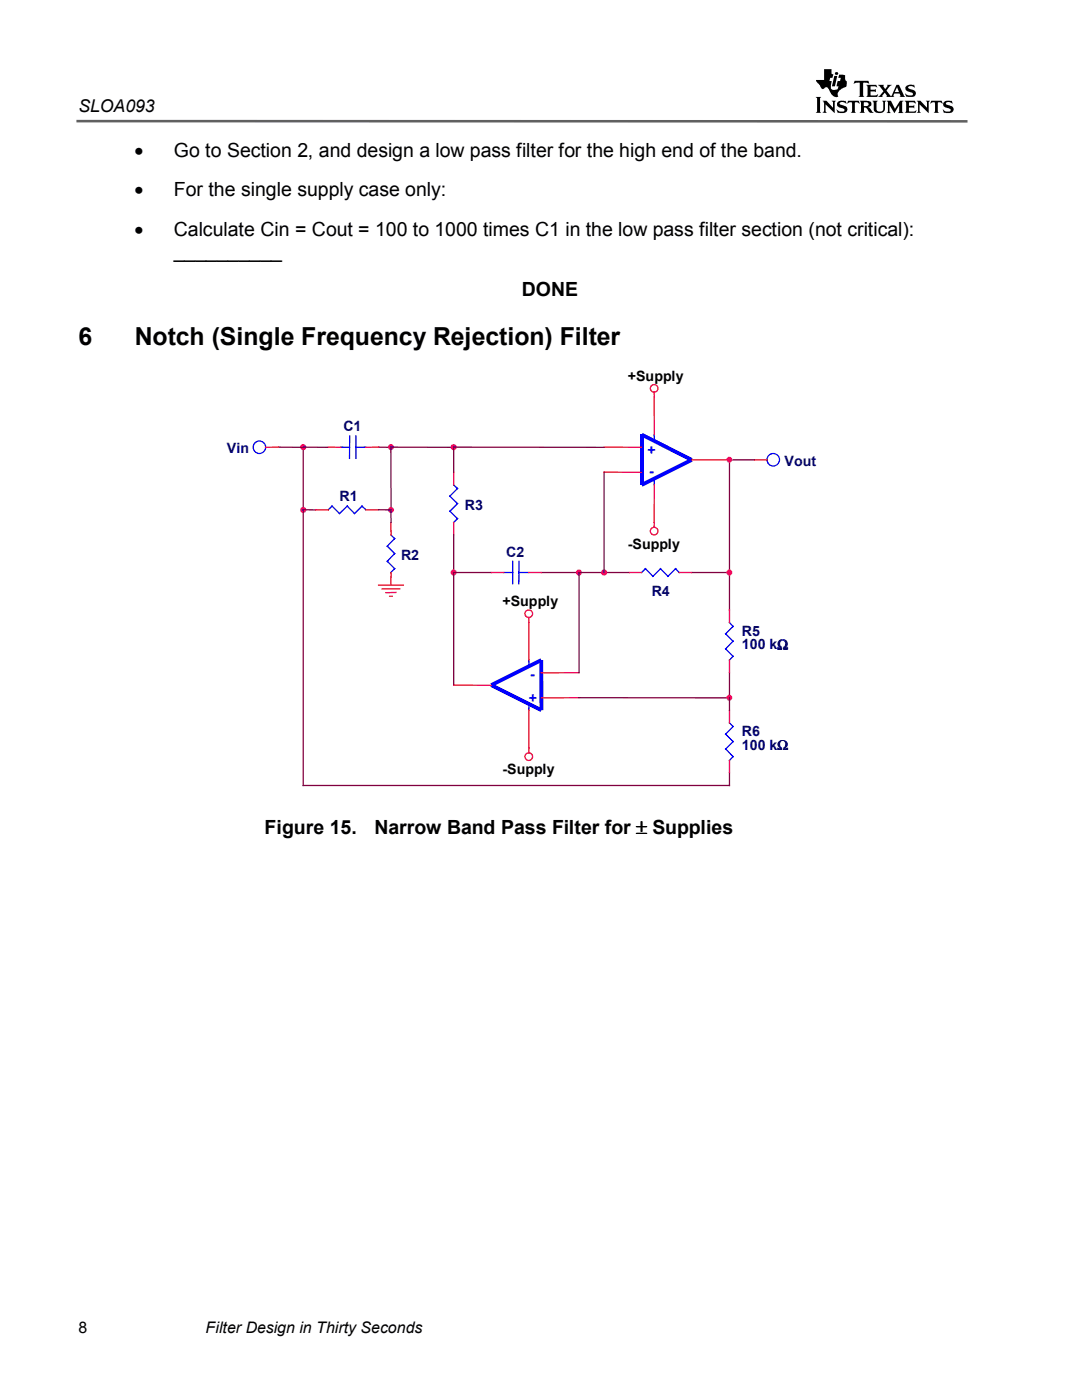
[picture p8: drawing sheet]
<svg xmlns="http://www.w3.org/2000/svg" width="216mm" height="279mm" viewBox="0 0 216 279" stroke-linecap="round" stroke-linejoin="round" font-family="sans-serif">
<g fill="#000">
<path d="M166.5 15.2h.6l-.5 2h-.6z" fill-rule="evenodd"/>
<path d="M164.4 13.8h1.5v.9l.4 .2-.2 .6h-.4l-.2 .7h.5l-.2 .8 .1 .8 .7 .1 .5-.1 .2-.6h-.4l.2-1h.5l.2-.7h-.5l.1-.6 1.3 .1-.1 .8 .4 .5v.5l-.2 .6h-.2a2.37 2.37 0 0 0-1.5 1.2l.2 .7a1.25 1.25 0 0 1-1.6-.8l-.3-.6a.57 .57 0 0 0-.5-.5 .57 .57 0 0 0-.6 .3 .89 .89 0 0 1-.8-.7l-.6-.7-.1-.3h1.6z" fill-rule="evenodd"/>
<path d="M170.5 16.1h2.8l.2 .6-.5-.2h-.6l-.2 .1v2.5l.2 .2h-1.1l.2-.1v-2.7h-.7l-.5 .2z" fill-rule="evenodd"/>
<path d="M172.9 16.9h2l.1 .6-.4-.3-.9 .1v.6h.9l.2-.1v.6l-.2-.2h-.9v.8l1 .1 .4-.3-.1 .5h-2.1l.2-.3v-1.7z" fill-rule="evenodd"/>
<path d="M175.2 16.9h1.2l-.2 .3 .4 .6 .5-.6-.1-.3h.9l-.4 .4-.6 .8 .9 1.1 .2-.3 .9-2h.5l1 2.2 .2 .2h-1.1l.2-.1-.2-.5h-1.1l-.1 .3 .1 .3h-1.6l.2-.2-.5-.6-.5 .6 .2 .2h-1l.5-.3 .6-.8z" fill-rule="evenodd"/>
<path d="M180.9 17.1l.6-.2 .7 .1 .2-.1 .1 .6-.5-.3h-.5l-.3 .2 .2 .3a1.45 1.45 0 0 1 1.4 1l-.3 .5-.4 .1h-1.2l-.3-.6 .7 .4 .8-.1a.37 .37 0 0 0 0-.5 .37 .37 0 0 0-.5-.1l-.1-.1a.72 .72 0 0 1-.7-.3 .72 .72 0 0 1 .1-.9z" fill-rule="evenodd"/>
<path d="M162.8 19.3h1l-.2 .3v2.7l.2 .2h-1l.2-.2v-2.7z" fill-rule="evenodd"/>
<path d="M164.1 20.1h.8l1.3 1.4v-1.2l-.2-.2h.8l-.2 .3v2.2l-1.9-1.8v1.4l.3 .3h-.9l.3-.4v-1.6z" fill-rule="evenodd"/>
<path d="M167.2 20.4l.5-.3h1l.2 .6-.7-.3-.5 .1a.22 .22 0 0 0-.2 .2 .22 .22 0 0 0 .2 .2h.2a1.15 1.15 0 0 1 1.2 1.1l-.1 .3-.5 .2-1.3 .1-.3-.8 .6 .5h.8l.1-.2a.43 .43 0 0 0-.1-.4 .43 .43 0 0 0-.4-.2 .71 .71 0 0 1-.8-.3 .71 .71 0 0 1 .1-.8z" fill-rule="evenodd"/>
<path d="M169.2 20.1h2.1l.2 .6-.4-.3h-.4l-.1 .1v1.8l.2 .2h-1l.2-.4v-1.5l-.1-.2h-.4l-.4 .3z" fill-rule="evenodd"/>
<path d="M171.5 20.1l1.6 .1a.6 .6 0 0 1 .8 .4v.4l-.7 .3 .4 .3 .7 .9a.97 .97 0 0 1-1.3-.8l-.2-.2h-.4v.9l.2 .1h-1.1l.3-.4v-1.6z" fill-rule="evenodd"/>
<path d="M174.1 20.1h1l-.2 .3v1.5l.1 .2 .4 .2 .6-.1 .2-.4v-1.4l-.2-.3h.8l-.2 .3v1.4a1.3 1.3 0 0 1-2 .5l-.3-.4v-1.6z" fill-rule="evenodd"/>
<path d="M176.9 20.1h.9l.8 1.6 1-1.6h.7l-.3 .3v1.9l.3 .3h-1.1l.2-.3v-1.3l-1 1.6-.9-1.6v1.3l.2 .3h-.8l.3-.3v-1.9z" fill-rule="evenodd"/>
<path d="M180.5 20.1h2.1l.1 .6-.4-.3h-.9v.7h.8l.2-.1v.6l-.1-.1h-.9v.7l1 .1 .4-.3-.1 .5h-2.2l.3-.4v-1.6z" fill-rule="evenodd"/>
<path d="M182.9 20.1h.8l1.3 1.4v-1.2l-.2-.2h.8l-.3 .3v2.2l-1.8-1.8v1.4l.2 .3h-.8l.3-.2v-1.9z" fill-rule="evenodd"/>
<path d="M185.8 20.1h2.1l.1 .6-.3-.3-.6 .1v1.8l.3 .2h-1.1l.3-.4v-1.5l-.1-.2h-.4l-.5 .3z" fill-rule="evenodd"/>
<path d="M188.5 20.2l.7-.1h.7l.2 .6-.7-.3h-.4a.24 .24 0 0 0-.2 .1 .24 .24 0 0 0 0 .3l.3 .2a1.07 1.07 0 0 1 1.2 1l-.1 .3-.5 .2-1.3 .1-.3-.8 .6 .5h.8a.36 .36 0 0 0 .2-.5 .36 .36 0 0 0-.4-.2 .99 .99 0 0 1-1.1-.9z" fill-rule="evenodd"/>
<circle cx="166.9" cy="14.6" r=".31"/>
</g>
<g fill="#fff">
<path d="M179 17.4l.4 1h-.9z"/>
<path d="M172.4 20.4l.8 .1 .1 .5-.3 .2h-.6z" fill-rule="evenodd"/>
</g>
<path d="M15.3 24.2h177.8" fill="none" stroke="#606060" stroke-width=".51"/>
<path d="M90.5 96.8l.8 .7-1.5 1.5 1.5 1.5-1.5 1.5 1.5 1.5-.8 .8" fill="none" stroke="#00f" stroke-width=".25"/>
<path d="M90.5 94.2v2.6M90.5 104.3v2.5" fill="none" stroke="#f00" stroke-width=".25"/>
<g fill="#00f">
<path d="M127.6 86.7h.8v10.1h-.8z"/>
<path d="M128.2 86.4l10 5-.3 .7-10-5z"/>
<path d="M127.9 96.4l10-5 .3 .7-10 5z"/>
</g>
<g fill="none" stroke="#00f" stroke-width=".25">
<path d="M130.5 86.7l.1 1.3M130.6 95.5l-.1 1.3M65.5 101.7l.8-.7 1.4 1.5 1.6-1.5 1.5 1.5 1.4-1.5 .8 .7M78 106.8l.8 .7-1.5 1.5 1.5 1.5-1.5 1.5 1.5 1.5-.8 .8M128 114.3l.8-.8 1.5 1.5 1.5-1.5 1.5 1.5 1.5-1.5 .7 .8"/>
<circle cx="154.3" cy="91.8" r="1.25"/>
</g>
<g fill="none" stroke="#f00" stroke-width=".25">
<path d="M130.5 79.2l.1 7.5M120.5 94.2l7.5 .1M120.5 89.2l7.5 .1M130.6 96.8l-.1 8.4M138 91.8h7.6M150.6 91.8h2.4M63 101.7l2.5 .1M75.5 116.8h5M75.5 101.7l-2.5 .1M76.3 117.5h3.5M77.7 119h.5M78 104.3v2.5"/>
<path d="M78 114.3v2.5M79 118.2l-2 .1M125.5 114.3h2.5M135.5 114.3h2.5M105.6 149.3l-.1 .9"/>
<circle cx="130.5" cy="106" r=".76"/>
<circle cx="105.5" cy="151" r=".76"/>
</g>
<path d="M60.5 89.2v67.6M75.5 89.2l2.5 .1M78 89.2v12.5M145.6 91.8h5M60.5 101.7l2.5 .1M78 101.7v2.6M90.5 106.8v29.9M108 114.3h7.5M120.5 114.3h5M138 114.3h7.6v7.5M145.6 134.2v5M145.6 154.2v2.6" fill="none" stroke="#800040" stroke-width=".25"/>
<g fill="#f0f" stroke="#f0f" stroke-width=".25">
<circle cx="60.5" cy="89.2" r=".51"/>
<circle cx="60.5" cy="101.8" r=".51"/>
<circle cx="78" cy="89.2" r=".5"/>
<circle cx="78" cy="101.8" r=".5"/>
<circle cx="90.5" cy="114.3" r=".51"/>
<circle cx="115.5" cy="114.3" r=".5"/>
</g>
<g fill="#00f">
<path d="M107.6 131.7h.8v10h-.7z"/>
<path d="M98.2 136.4l10 5-.4 .7-10-5z"/>
<path d="M97.8 136.4l10-5 .4 .7-10 5z"/>
</g>
<g fill="none" stroke="#00f" stroke-width=".25">
<path d="M68 89.2l1.7 .1M69.8 87l-.1 4.5M71 87v4.5M73 89.2l-2 .1M100.5 114.3h1.8M102.3 112v4.5M103.5 114.3h2M103.6 112l-.1 4.5M105.5 131.7l.1 1.3M145.6 124.2l.7 .8-1.5 1.5 1.5 1.5-1.5 1.5 1.5 1.5-.7 .7M105.6 140.5l-.1 1.2M145.6 144.3l.7 .7-1.5 1.5 1.5 1.5-1.5 1.5 1.5 1.5-.7 .8"/>
<circle cx="51.8" cy="89.3" r="1.25"/>
</g>
<g fill="none" stroke="#f00" stroke-width=".25">
<path d="M130.5 78.2l.1 1M55.5 89.2l-2.5 .1M65.5 89.2l2.5 .1M75.5 89.2l-2.5 .1M98 114.3h2.5M105.5 114.3h2.5M90.5 136.7l7.5 .1M105.5 124.2l.1 7.5M105.5 123.2l.1 1M115.5 134.2l-7.5 .1M115.5 139.2l-7.5 .1M145.6 121.8v2.4"/>
<path d="M145.6 131.7v2.5M105.6 141.7l-.1 7.6M145.6 141.7v2.6M145.6 151.8v2.4"/>
<circle cx="130.5" cy="77.5" r=".76"/>
<circle cx="105.5" cy="122.5" r=".75"/>
</g>
<path d="M55.5 89.2l5 .1M60.5 89.2l5 .1M78 89.2l12.5 .1M120.5 94.2v20.1h-5v19.9M120.5 89.3l-30-.1v5M145.6 91.8v22.5M75.5 101.7l2.5 .1M90.5 114.3h7.5M115.5 139.2l30.1 .1M145.6 139.2v2.5M60.5 156.8h85.1" fill="none" stroke="#800040" stroke-width=".25"/>
<g fill="#f0f" stroke="#f0f" stroke-width=".25">
<circle cx="90.5" cy="89.2" r=".51"/>
<circle cx="145.5" cy="139.3" r=".49"/>
<circle cx="145.5" cy="91.8" r=".49"/>
<circle cx="145.5" cy="114.3" r=".5"/>
<circle cx="120.5" cy="114.3" r=".51"/>
</g>
<g font-size="5">
<text x="15.6" y="68.9">6</text>
<text x="26.9" y="68.9">Notch (Single Frequency Rejection) Filter</text>
</g>
<g font-size="3.9">
<text x="26.8" y="31.2">•</text>
<text x="34.7" y="31.2">Go to Section 2, and design a low pass filter for the high end of the band.</text>
<text x="26.8" y="39.2">•</text>
<text x="34.7" y="39.2">For the single supply case only:</text>
<text x="26.8" y="47">•</text>
<text x="34.7" y="47">Calculate Cin = Cout = 100 to 1000 times C1 in the low pass filter section (not critical):</text>
<text x="34.7" y="51.6">__________</text>
<text x="104.2" y="59.1">DONE</text>
<text x="52.8" y="166.4">Figure 15.</text>
<text x="74.7" y="166.4">Narrow Band Pass Filter for ± Supplies</text>
</g>
<text font-size="3.5" x="15.6" y="22.3">SLOA093</text>
<g font-size="3.2">
<text x="15.6" y="266">8</text>
<text x="41" y="266">Filter Design in Thirty Seconds</text>
</g>
<g font-size="2.8">
<text x="125.3" y="76">+Supply</text>
<text x="125.3" y="109.5">-Supply</text>
<text x="100.3" y="121">+Supply</text>
<text x="100.3" y="154.5">-Supply</text>
</g>
<g font-size="2.8" fill="#000080">
<text x="68.5" y="86">C1</text>
<text x="45.3" y="90.5">Vin</text>
<text x="156.6" y="93">Vout</text>
<text x="67.7" y="99.9">R1</text>
<text x="92.8" y="101.7">R3</text>
<text x="80" y="111.7">R2</text>
<text x="101" y="111.2">C2</text>
<text x="130.1" y="119">R4</text>
<text x="148.1" y="127">R5</text>
<text x="148.1" y="129.5">100 kΩ</text>
<text x="148.1" y="147">R6</text>
<text x="148.1" y="149.6">100 kΩ</text>
</g>
<g font-size="2.8" fill="#00f">
<text x="129.2" y="90.8">+</text>
<text x="129.6" y="95.1">-</text>
<text x="105.8" y="135.5">-</text>
<text x="105.5" y="140.2">+</text>
</g>
</svg>
